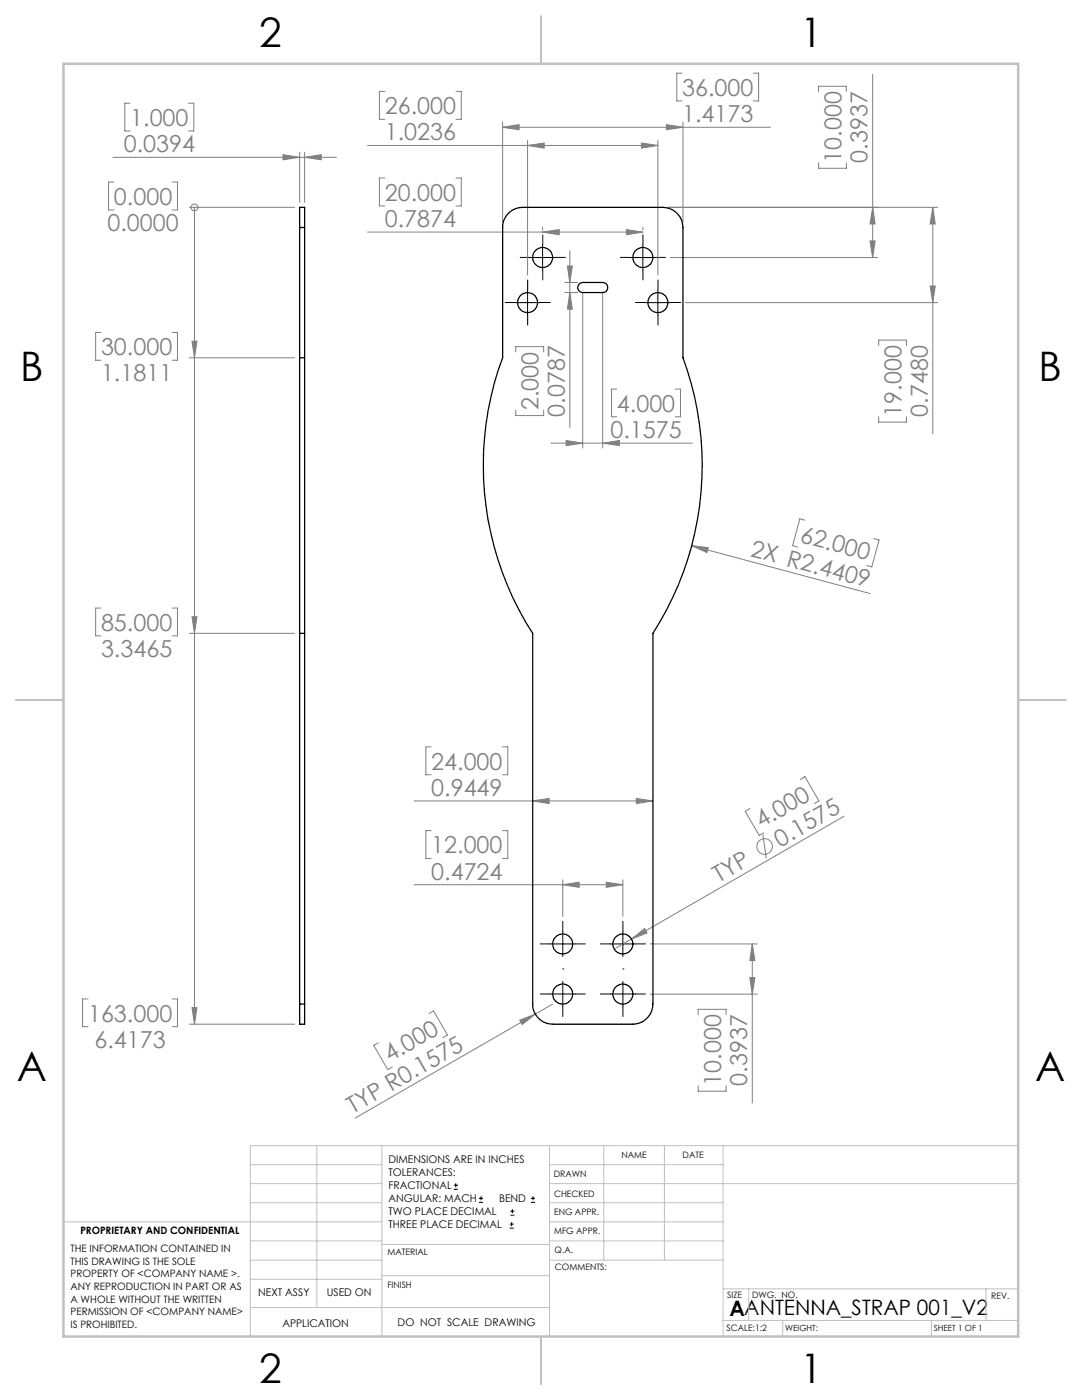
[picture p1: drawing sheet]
<svg xmlns="http://www.w3.org/2000/svg" width="216mm" height="279mm" viewBox="0 0 216 279" stroke-linecap="round" stroke-linejoin="round" font-family="sans-serif">
<g fill="none" stroke="#808080" stroke-width=".2">
<path d="M76.8 18.2h-1.1v5.6h1.1M91 18.2h1v5.6h-1M136.1 14.6h-1.1v5.5h1.1M150.3 14.6h1.1v5.5h-1.1M163.3 18.3v-1.1h5.6v1.1M174.1 14.9v36.5M22.5 31.4h44.6M22.7 36.3h-1v5.6h1M26 20.6h-1.1v5.5h1.1M34.4 36.3h1v5.6h-1M37.6 20.6h1.1v5.5h-1.1M56.5 30.9l3.3 .5-3.3 .5z"/>
<path d="M59.8 30.4v10M60.8 30.4v10M60.8 31.4l3.3-.5v1zM73.3 29h58M76.8 35.5h-1.1v5.6h1.1M91 35.5h1v5.6h-1M100.3 25.4l3.3-.5v1zM100.3 24.4v20M100.3 25.4h53.4M105.3 29l3.3-.5v1.1zM105.3 28v26.9M128 28.5l3.3 .5-3.3 .6z"/>
<path d="M131.3 28v26.9M133 24.9l3.3 .5-3.3 .5zM136.3 24.4v20M163.3 32.5v1.1h5.6v-1.1M37.8 41.4h21M38.8 41.4h.1M38.8 41.4v163M73.3 46.3h55M108.3 46.3l3.3-.5v1zM108.3 45.3v.6M112.7 56.4h2.6M112.7 58.4h2.6"/>
<path d="M113.2 53.1h1l-.5 3.3zM113.7 58.4l.5 3.3h-1zM113.7 50v35.3M116.3 58.4v31M120.3 58.4v31M125 45.8l3.3 .5-3.3 .5zM128.3 45.3v.6M133.3 41.4h53.8M133.8 51.4h41.3M173.6 48.1h1l-.5 3.3zM174.1 41.4l.5 3.3h-1zM185.6 57.1h1l-.5 3.3z"/>
<path d="M186.1 41.4v45.2M186.1 41.4l.5 3.3h-1zM20.1 66.4h-1v5.5h1M34.4 66.4h1v5.5h-1M37.8 71.4h21M38.3 68.1h1l-.5 3.3zM102.9 70.2v-1h5.6v1M123.1 77.6h-1.1v5.6h1.1M134.7 77.6h1.1v5.6h-1.1M136.8 60.4h50.3M175.3 68.9v-1h5.6v1M102.9 81.9v1h5.6v-1"/>
<path d="M109.9 88.4h28.2M113 87.9l3.3 .5-3.3 .5zM120.3 88.4l3.3-.5v1zM175.3 83.1v1.1h5.6v-1.1M138 108.9l35.6 9.6M138 108.9l3.3 .4-.2 1zM160.6 103.8l-1-.3-1.4 5.4 1 .3M174.3 107.5l1.1 .3-1.4 5.3-1.1-.2M20.1 121.4h-1v5.5h1M34.4 121.4h1v5.5h-1M37.8 126.4h21M38.3 123.1h1l-.5 3.3z"/>
<path d="M82.6 159.8h47.7M86 149h-1v5.6h1M100.3 149h1v5.6h-1M106.3 159.8l3.3-.5v1.1zM127 159.3l3.3 .5-3.3 .6zM159.7 155.6l.9-.6 2.8 4.8-.9 .6M82.6 176.6h41.7M86 165.8h-1v5.5h1M100.3 165.8h1v5.5h-1M112.3 175.6v7.3M112.3 176.6l3.3-.5v1zM121 176.1l3.3 .5-3.3 .5z"/>
<path d="M124.3 175.6v7.3M149.6 161.4l-.9 .5 2.8 4.8 .9-.5M152.2 166.5l.7 4.8M168.5 162.9l-42.5 24.5M17.6 199.4h-1.1v5.5h1.1M34.4 199.4h1v5.5h-1M126 187.4l-3.4 2M126 187.4l2.6-2.1 .5 .9zM129.8 188.4h21.3M129.8 198.4h21.3M149.6 195.1h1l-.5 3.3zM150.1 188.4v31.7"/>
<path d="M150.1 188.4l.5 3.3h-1zM37.8 204.4h21M38.3 201.1h1l-.5 3.3zM75.5 208.1l-.9 .5 2.8 4.9 .9-.6M85.6 202.3l.9-.5 2.8 4.8-1 .5M103.7 203.6l3.1-1.2-2.6 2.1zM106.8 202.4l-35.9 20.7M110.3 200.4l-3.5 2M139.3 202.5v-1.1h5.6v1.1M139.3 216.7v1.1h5.6v-1.1"/>
<circle cx="38.8" cy="41.4" r=".68"/>
<circle cx="152.6" cy="168.9" r="1.56"/>
</g>
<g fill="none" stroke="#000" stroke-width=".2">
<path d="M105.3 57.9v5M105.8 51.4h5M108.3 48.9v5M125.8 51.4h5M128.3 48.9v5M131.3 57.9v5M102.8 60.4h5M128.8 60.4h5M109.8 188.4h5M112.3 185.9v5M121.8 188.4h5M124.3 185.9v5"/>
<path d="M90.6 237.3h.8M90.6 236.5h.8M90.9 236.1v.9M95.6 240h.8M95.6 239.1h.8M96 238.7v.8M105.9 240h.9M105.9 239.1h.9M106.4 238.7v.8M101.7 245.1h.8M101.7 244.3h.8M101.8 242.5h.9"/>
<path d="M101.8 241.7h.9M102.1 243.9v.8M102.2 241.3v.8"/>
</g>
<g fill="none" stroke="#000" stroke-width=".2" stroke-dasharray="15.2 1.3 1.3 1.3">
<path d="M105.3 57.9v-2M105.8 51.4h-2M108.3 48.9v-2M108.3 53.9v2M110.8 51.4h2M125.8 51.4h-2M128.3 48.9v-2M128.3 53.9v2M130.8 51.4h2M131.3 57.9v-2M102.8 60.4h-2M105.3 62.9v2"/>
<path d="M107.8 60.4h2M128.8 60.4h-2M131.3 62.9v2M133.8 60.4h2M109.8 188.4h-2M109.8 198.4h-2M112.3 185.9v-2M112.3 198.4v-2.5M112.3 198.4h-2.5M112.3 198.4v2.5M112.3 198.4h2.5M112.3 193.4h.1"/>
<path d="M114.8 188.4h2M114.8 198.4h2M121.8 188.4h-2M121.8 198.4h-2M124.3 185.9v-2M124.3 198.4v-2.5M124.3 198.4h-2.5M124.3 198.4v2.5M124.3 198.4h2.5M124.3 193.4h.1M126.8 188.4h2M126.8 198.4h2"/>
<path d="M112.3 200.9v2M124.3 200.9v2"/>
</g>
<g fill="none" stroke="#c0c0c0" stroke-width=".2">
<path d="M50 232.4h26.2M50 236.2h26.2M63.2 228.6v32.3M76.2 228.6v38.1M109.6 228.6v38.1M109.6 232.4h34.7M109.6 236.2h93.6M120.5 228.6v22.9M132.6 228.6v22.9M144.3 228.6v38.1M203.2 228.6h-153.2v38.1M12.7 243.8h63.5"/>
<path d="M50 251.5h26.2M50 240h26.2M50 247.7h26.2M50 255.3h26.2M76.2 254.6h33.4M76.2 248.4h33.4M109.6 251.5h34.7M109.6 243.8h34.7M109.6 240h34.7M109.6 247.7h34.7M144.3 257.2h58.9M149.4 257.2v6.3"/>
<path d="M196.7 257.2v6.3M50 260.9h59.6M144.3 263.5h58.9M156.2 263.5v3.2M185.9 263.5v3.2"/>
</g>
<path d="M108 3.2v9.5M3.1 139.7h9.6M203.2 139.7h9.5M108 266.7v9.6" fill="none" stroke="#c0c0c0" stroke-width=".25"/>
<path d="M12.7 12.7h190.5v254h-190.5z" fill="none" stroke="#c0c0c0" stroke-width=".5"/>
<g fill="#808080">
<path d="M103.7 203.6l3.1-1.2-2.6 2.1z"/>
<path d="M126 187.4l2.6-2.1 .5 .9z"/>
<path d="M138 108.9l3.3 .4-.2 1z"/>
<path d="M38.3 68.1h1l-.5 3.3zM38.3 123.1h1l-.5 3.3zM38.3 201.1h1l-.5 3.3z"/>
<path d="M56.5 30.9l3.3 .5-3.3 .5zM60.8 31.4l3.3-.5v1zM108.3 46.3l3.3-.5v1zM125 45.8l3.3 .5-3.3 .5zM105.3 29l3.3-.5v1.1zM128 28.5l3.3 .5-3.3 .6zM113 87.9l3.3 .5-3.3 .5zM120.3 88.4l3.3-.5v1zM112.3 176.6l3.3-.5v1zM121 176.1l3.3 .5-3.3 .5z"/>
<path d="M174.1 41.4l.5 3.3h-1zM173.6 48.1h1l-.5 3.3zM186.1 41.4l.5 3.3h-1zM185.6 57.1h1l-.5 3.3zM113.2 53.1h1l-.5 3.3zM113.7 58.4l.5 3.3h-1zM150.1 188.4l.5 3.3h-1zM149.6 195.1h1l-.5 3.3z"/>
<path d="M100.3 25.4l3.3-.5v1zM133 24.9l3.3 .5-3.3 .5zM106.3 159.8l3.3-.5v1.1zM127 159.3l3.3 .5-3.3 .6z"/>
</g>
<g fill="none" stroke="#000" stroke-width=".25">
<path d="M59.8 45.4v-4h1v4M59.8 45.4h1M59.8 45.4v26M60.8 45.4v26M101.2 42.8a3.8 3.8 0 0 1 3.1-1.4h28a4.1 4.1 0 0 1 4 4v26a62.1 62.1 0 0 1-6 55v74a4.1 4.1 0 0 1-4 4h-16a4 4 0 0 1-4-4v-74a62 62 0 0 1-6-55v-26a3.7 3.7 0 0 1 .9-2.6zM115.6 56.6l.7-.2h4a1.01 1.01 0 0 1 1 1 1.01 1.01 0 0 1-1 1h-4a1 1 0 0 1-1-.7 1 1 0 0 1 .3-1.1zM59.8 71.4v55M59.8 71.4h1M60.8 71.4v55M59.8 126.4h1M59.8 126.4v74M60.8 126.4v74"/>
<path d="M59.8 200.4v4h1v-4M59.8 200.4h1"/>
<circle cx="108.3" cy="51.4" r="1.98"/>
<circle cx="128.3" cy="51.4" r="1.98"/>
<circle cx="105.3" cy="60.4" r="1.99"/>
<circle cx="131.3" cy="60.4" r="1.99"/>
<circle cx="112.3" cy="188.4" r="2"/>
<circle cx="112.3" cy="198.4" r="1.99"/>
<circle cx="124.3" cy="188.4" r="2.01"/>
<circle cx="124.3" cy="198.4" r="1.99"/>
</g>
<g font-size="8.1">
<text x="51.7" y="9.3">2</text>
<text x="159.7" y="9.3">1</text>
<text x="4" y="76">B</text>
<text x="207.2" y="76">B</text>
<text x="3.3" y="215.7">A</text>
<text x="206.5" y="215.7">A</text>
<text x="51.7" y="276">2</text>
<text x="159.7" y="276">1</text>
</g>
<g font-size="4.7" fill="#808080">
<text x="76.8" y="22.8">26.000</text>
<text x="136.1" y="19.1">36.000</text>
<text x="26" y="25.1">1.000</text>
<text x="76.8" y="28">1.0236</text>
<text x="136.1" y="24.4">1.4173</text>
<text x="24.7" y="30.4">0.0394</text>
<text x="167.9" y="32.5" transform="rotate(-90 167.9 32.5)">10.000</text>
<text x="173.1" y="32.5" transform="rotate(-90 173.1 32.5)">0.3937</text>
<text x="22.7" y="40.9">0.000</text>
<text x="76.8" y="40.1">20.000</text>
<text x="21.5" y="46.1">0.0000</text>
<text x="76.8" y="45.3">0.7874</text>
<text x="20.2" y="70.9">30.000</text>
<text x="20.2" y="76.1">1.1811</text>
<text x="107.5" y="81.9" transform="rotate(-90 107.5 81.9)">2.000</text>
<text x="112.7" y="83.1" transform="rotate(-90 112.7 83.1)">0.0787</text>
<text x="123.1" y="82.2">4.000</text>
<text x="179.9" y="83.1" transform="rotate(-90 179.9 83.1)">19.000</text>
<text x="185.1" y="83.1" transform="rotate(-90 185.1 83.1)">0.7480</text>
<text x="121.8" y="87.4">0.1575</text>
<text x="149.6" y="110.9" transform="rotate(15 149.6 110.9)">2X R2.4409</text>
<text x="159.5" y="108.2" transform="rotate(15 159.5 108.2)">62.000</text>
<text x="20.2" y="125.9">85.000</text>
<text x="20.2" y="131.1">3.3465</text>
<text x="86.1" y="153.6">24.000</text>
<text x="86.1" y="158.8">0.9449</text>
<text x="151.9" y="165.3" transform="rotate(-30 151.9 165.3)">4.000</text>
<text x="86.1" y="170.3">12.000</text>
<text x="155.7" y="169.2" transform="rotate(-30 155.7 169.2)">0.1575</text>
<text x="86.1" y="175.5">0.4724</text>
<text x="143.5" y="176.1" transform="rotate(-30 143.5 176.1)">TYP</text>
<text x="17.6" y="203.9">163.000</text>
<text x="18.9" y="209.1">6.4173</text>
<text x="77.8" y="212" transform="rotate(-30 77.8 212)">4.000</text>
<text x="143.9" y="216.7" transform="rotate(-90 143.9 216.7)">10.000</text>
<text x="149.1" y="216.7" transform="rotate(-90 149.1 216.7)">0.3937</text>
<text x="70.4" y="222.3" transform="rotate(-30 70.4 222.3)">TYP R0.1575</text>
</g>
<text font-size="4.2" x="145.6" y="262.7">AANTENNA_STRAP 001_V2</text>
<g font-size="2.1">
<text x="77.5" y="232.2">DIMENSIONS ARE IN INCHES</text>
<text x="77.5" y="234.7">TOLERANCES:</text>
<text x="77.5" y="237.3">FRACTIONAL</text>
<text x="77.5" y="239.9">ANGULAR: MACH</text>
<text x="99.6" y="239.9">BEND</text>
<text x="77.5" y="242.5">TWO PLACE DECIMAL</text>
<text x="77.5" y="245.1">THREE PLACE DECIMAL</text>
<text x="51.5" y="258.7">NEXT ASSY</text>
<text x="65.2" y="258.6">USED ON</text>
<text x="56.3" y="264.8">APPLICATION</text>
<text x="79.3" y="264.6">DO NOT SCALE DRAWING</text>
</g>
<g font-size="2">
<text x="14.1" y="249.9">THE INFORMATION CONTAINED IN</text>
<text x="16" y="246.3">PROPRIETARY AND CONFIDENTIAL</text>
<text x="14.1" y="252.4">THIS DRAWING IS THE SOLE</text>
<text x="14.1" y="254.9">PROPERTY OF &lt;COMPANY NAME &gt;.</text>
<text x="14.1" y="257.4">ANY REPRODUCTION IN PART OR AS</text>
<text x="14.1" y="260">A WHOLE WITHOUT THE WRITTEN</text>
<text x="14.1" y="262.5">PERMISSION OF &lt;COMPANY NAME&gt;</text>
<text x="14.1" y="265">IS PROHIBITED.</text>
</g>
<g font-size="1.8">
<text x="124" y="231.1">NAME</text>
<text x="136.2" y="231.1">DATE</text>
<text x="110.5" y="234.8">DRAWN</text>
<text x="110.5" y="238.9">CHECKED</text>
<text x="110.6" y="242.5">ENG APPR.</text>
<text x="77.3" y="250.5">MATERIAL</text>
<text x="110.6" y="246.3">MFG APPR.</text>
<text x="110.7" y="250">Q.A.</text>
<text x="77.3" y="257">FINISH</text>
<text x="110.7" y="253.5">COMMENTS:</text>
<text x="145.1" y="259">SIZE</text>
<text x="150.1" y="259.1">DWG. NO.</text>
<text x="197.8" y="259.2">REV.</text>
<text x="145" y="265.7">SCALE:1:2</text>
</g>
<g font-size="1.7">
<text x="156.7" y="265.7">WEIGHT:</text>
<text x="186.3" y="265.7">SHEET 1 OF 1</text>
</g>
</svg>
